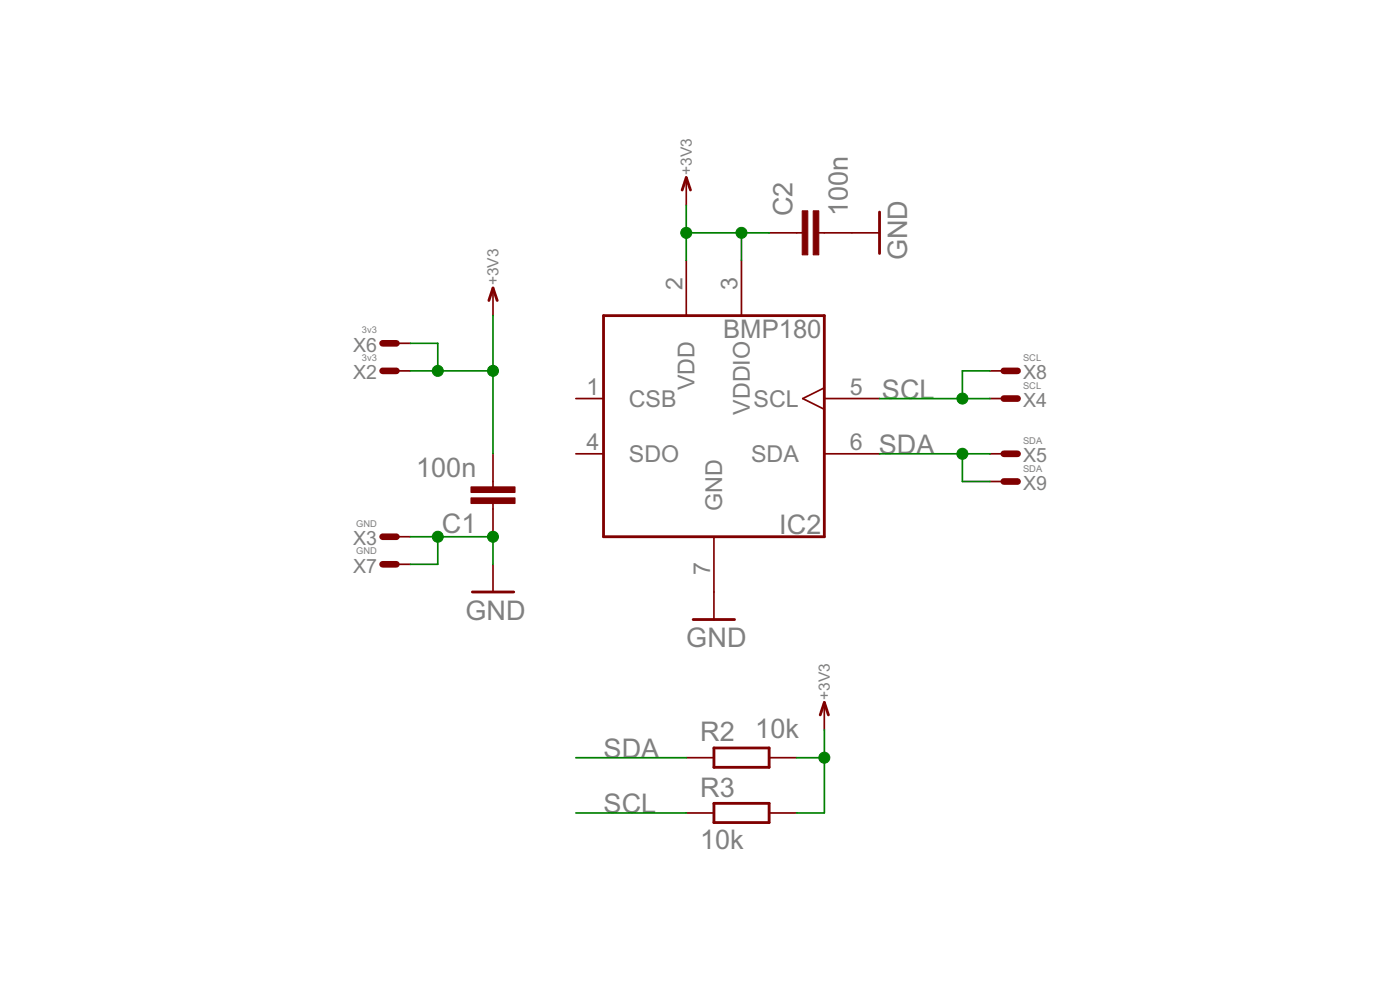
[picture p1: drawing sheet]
<?xml version="1.0" encoding="utf-8"?>
<!DOCTYPE eagle SYSTEM "eagle.dtd">
<eagle version="6.3">
<drawing>
<settings>
<setting alwaysvectorfont="no"/>
<setting verticaltext="up"/>
</settings>
<grid distance="0.1" unitdist="inch" unit="inch" style="lines" multiple="1" display="no" altdistance="0.01" altunitdist="inch" altunit="inch"/>
<schematic xreflabel="%F%N/%S.%C%R" xrefpart="/%S.%C%R">
<libraries>
<library name="Sensors">
<symbols>
<symbol name="BMP180">
<pin name="SCL" x="-15.24" y="2.54" length="middle" direction="in" function="clk"/>
<pin name="VDD" x="2.54" y="15.24" length="middle" rot="R270"/>
<pin name="VDDIO" x="-2.54" y="15.24" length="middle" rot="R270"/>
<pin name="SDA" x="-15.24" y="-2.54" length="middle"/>
<pin name="CSB" x="12.7" y="2.54" length="short" direction="nc" rot="R180"/>
<pin name="SDO" x="12.7" y="-2.54" length="short" direction="nc" rot="R180"/>
<pin name="GND" x="0" y="-15.24" length="middle" rot="R90"/>
<wire x1="-10.16" y1="10.16" x2="10.16" y2="10.16" width="0.254" layer="94"/>
<wire x1="10.16" y1="10.16" x2="10.16" y2="-10.16" width="0.254" layer="94"/>
<wire x1="10.16" y1="-10.16" x2="-10.16" y2="-10.16" width="0.254" layer="94"/>
<wire x1="-10.16" y1="-10.16" x2="-10.16" y2="10.16" width="0.254" layer="94"/>
<text x="-9.906" y="-9.906" size="1.778" layer="95">&gt;NAME</text>
<text x="-9.906" y="8.128" size="1.6764" layer="96">&gt;VALUE</text>
</symbol>
</symbols>
<devicesets>
<deviceset name="BMP180" prefix="IC" uservalue="yes">
<gates>
<gate name="G$1" symbol="BMP180" x="0" y="0"/>
</gates>
<devices>
<device name="" package="7-VELGA">
<connects>
<connect gate="G$1" pin="CSB" pad="1"/>
<connect gate="G$1" pin="GND" pad="7"/>
<connect gate="G$1" pin="SCL" pad="5"/>
<connect gate="G$1" pin="SDA" pad="6"/>
<connect gate="G$1" pin="SDO" pad="4"/>
<connect gate="G$1" pin="VDD" pad="2"/>
<connect gate="G$1" pin="VDDIO" pad="3"/>
</connects>
<technologies>
<technology name=""/>
</technologies>
</device>
</devices>
</deviceset>
</devicesets>
</library>
<library name="RCL">
<symbols>
<symbol name="C-EU">
<wire x1="0" y1="0" x2="0" y2="-0.508" width="0.1524" layer="94"/>
<wire x1="0" y1="-2.54" x2="0" y2="-2.032" width="0.1524" layer="94"/>
<text x="1.524" y="0.381" size="1.778" layer="95">&gt;NAME</text>
<text x="1.524" y="-4.699" size="1.778" layer="96">&gt;VALUE</text>
<rectangle x1="-2.032" y1="-2.032" x2="2.032" y2="-1.524" layer="94"/>
<rectangle x1="-2.032" y1="-1.016" x2="2.032" y2="-0.508" layer="94"/>
<pin name="1" x="0" y="2.54" visible="off" length="short" direction="pas" swaplevel="1" rot="R270"/>
<pin name="2" x="0" y="-5.08" visible="off" length="short" direction="pas" swaplevel="1" rot="R90"/>
</symbol>
<symbol name="R-EU">
<wire x1="-2.54" y1="-0.889" x2="2.54" y2="-0.889" width="0.254" layer="94"/>
<wire x1="2.54" y1="0.889" x2="-2.54" y2="0.889" width="0.254" layer="94"/>
<wire x1="2.54" y1="-0.889" x2="2.54" y2="0.889" width="0.254" layer="94"/>
<wire x1="-2.54" y1="-0.889" x2="-2.54" y2="0.889" width="0.254" layer="94"/>
<text x="-3.81" y="1.4986" size="1.778" layer="95">&gt;NAME</text>
<text x="-3.81" y="-3.302" size="1.778" layer="96">&gt;VALUE</text>
<pin name="2" x="5.08" y="0" visible="off" length="short" direction="pas" swaplevel="1" rot="R180"/>
<pin name="1" x="-5.08" y="0" visible="off" length="short" direction="pas" swaplevel="1"/>
</symbol>
</symbols>
<devicesets>
<deviceset name="C" prefix="C" uservalue="yes">
<gates>
<gate name="1" symbol="C-EU" x="0" y="0"/>
</gates>
<devices>
<device name="C0402" package="C0402">
<connects>
<connect gate="1" pin="1" pad="1"/>
<connect gate="1" pin="2" pad="2"/>
</connects>
<technologies>
<technology name=""/>
</technologies>
</device>
<device name="C0603" package="C0603">
<connects>
<connect gate="1" pin="1" pad="1"/>
<connect gate="1" pin="2" pad="2"/>
</connects>
<technologies>
<technology name=""/>
</technologies>
</device>
<device name="C0805" package="C0805">
<connects>
<connect gate="1" pin="1" pad="1"/>
<connect gate="1" pin="2" pad="2"/>
</connects>
<technologies>
<technology name=""/>
</technologies>
</device>
<device name="C1206" package="C1206">
<connects>
<connect gate="1" pin="1" pad="1"/>
<connect gate="1" pin="2" pad="2"/>
</connects>
<technologies>
<technology name=""/>
</technologies>
</device>
<device name="C1210" package="C1210">
<connects>
<connect gate="1" pin="1" pad="1"/>
<connect gate="1" pin="2" pad="2"/>
</connects>
<technologies>
<technology name=""/>
</technologies>
</device>
<device name="C1608" package="C1608">
<connects>
<connect gate="1" pin="1" pad="1"/>
<connect gate="1" pin="2" pad="2"/>
</connects>
<technologies>
<technology name=""/>
</technologies>
</device>
<device name="C1812" package="C1812">
<connects>
<connect gate="1" pin="1" pad="1"/>
<connect gate="1" pin="2" pad="2"/>
</connects>
<technologies>
<technology name=""/>
</technologies>
</device>
<device name="C1825" package="C1825">
<connects>
<connect gate="1" pin="1" pad="1"/>
<connect gate="1" pin="2" pad="2"/>
</connects>
<technologies>
<technology name=""/>
</technologies>
</device>
<device name="C2012" package="C2012">
<connects>
<connect gate="1" pin="1" pad="1"/>
<connect gate="1" pin="2" pad="2"/>
</connects>
<technologies>
<technology name=""/>
</technologies>
</device>
<device name="C3216" package="C3216">
<connects>
<connect gate="1" pin="1" pad="1"/>
<connect gate="1" pin="2" pad="2"/>
</connects>
<technologies>
<technology name=""/>
</technologies>
</device>
<device name="C3225" package="C3225">
<connects>
<connect gate="1" pin="1" pad="1"/>
<connect gate="1" pin="2" pad="2"/>
</connects>
<technologies>
<technology name=""/>
</technologies>
</device>
<device name="C4532" package="C4532">
<connects>
<connect gate="1" pin="1" pad="1"/>
<connect gate="1" pin="2" pad="2"/>
</connects>
<technologies>
<technology name=""/>
</technologies>
</device>
<device name="C4564" package="C4564">
<connects>
<connect gate="1" pin="1" pad="1"/>
<connect gate="1" pin="2" pad="2"/>
</connects>
<technologies>
<technology name=""/>
</technologies>
</device>
<device name="C0201" package="C0201">
<connects>
<connect gate="1" pin="1" pad="1"/>
<connect gate="1" pin="2" pad="2"/>
</connects>
<technologies>
<technology name=""/>
</technologies>
</device>
<device name="0402" package="0402">
<connects>
<connect gate="1" pin="1" pad="1"/>
<connect gate="1" pin="2" pad="2"/>
</connects>
<technologies>
<technology name=""/>
</technologies>
</device>
<device name="0603" package="0603">
<connects>
<connect gate="1" pin="1" pad="1"/>
<connect gate="1" pin="2" pad="2"/>
</connects>
<technologies>
<technology name=""/>
</technologies>
</device>
<device name="0805" package="0805">
<connects>
<connect gate="1" pin="1" pad="1"/>
<connect gate="1" pin="2" pad="2"/>
</connects>
<technologies>
<technology name=""/>
</technologies>
</device>
<device name="1206" package="1206">
<connects>
<connect gate="1" pin="1" pad="1"/>
<connect gate="1" pin="2" pad="2"/>
</connects>
<technologies>
<technology name=""/>
</technologies>
</device>
<device name="373275" package="MKT373_27,5">
<connects>
<connect gate="1" pin="1" pad="1"/>
<connect gate="1" pin="2" pad="2"/>
</connects>
<technologies>
<technology name=""/>
</technologies>
</device>
<device name="C225" package="C225-087X268">
<connects>
<connect gate="1" pin="1" pad="1"/>
<connect gate="1" pin="2" pad="2"/>
</connects>
<technologies>
<technology name=""/>
</technologies>
</device>
</devices>
</deviceset>
<deviceset name="R" prefix="R" uservalue="yes">
<gates>
<gate name="G$1" symbol="R-EU" x="0" y="0"/>
</gates>
<devices>
<device name="R0402" package="R0402">
<connects>
<connect gate="G$1" pin="1" pad="1"/>
<connect gate="G$1" pin="2" pad="2"/>
</connects>
<technologies>
<technology name=""/>
</technologies>
</device>
<device name="R0603" package="R0603">
<connects>
<connect gate="G$1" pin="1" pad="1"/>
<connect gate="G$1" pin="2" pad="2"/>
</connects>
<technologies>
<technology name=""/>
</technologies>
</device>
<device name="R0805" package="R0805">
<connects>
<connect gate="G$1" pin="1" pad="1"/>
<connect gate="G$1" pin="2" pad="2"/>
</connects>
<technologies>
<technology name=""/>
</technologies>
</device>
<device name="R0805W" package="R0805W">
<connects>
<connect gate="G$1" pin="1" pad="1"/>
<connect gate="G$1" pin="2" pad="2"/>
</connects>
<technologies>
<technology name=""/>
</technologies>
</device>
<device name="R1005" package="R1005">
<connects>
<connect gate="G$1" pin="1" pad="1"/>
<connect gate="G$1" pin="2" pad="2"/>
</connects>
<technologies>
<technology name=""/>
</technologies>
</device>
<device name="R1206" package="R1206">
<connects>
<connect gate="G$1" pin="1" pad="1"/>
<connect gate="G$1" pin="2" pad="2"/>
</connects>
<technologies>
<technology name=""/>
</technologies>
</device>
<device name="R1206W" package="R1206W">
<connects>
<connect gate="G$1" pin="1" pad="1"/>
<connect gate="G$1" pin="2" pad="2"/>
</connects>
<technologies>
<technology name=""/>
</technologies>
</device>
<device name="R1210" package="R1210">
<connects>
<connect gate="G$1" pin="1" pad="1"/>
<connect gate="G$1" pin="2" pad="2"/>
</connects>
<technologies>
<technology name=""/>
</technologies>
</device>
<device name="R1210W" package="R1210W">
<connects>
<connect gate="G$1" pin="1" pad="1"/>
<connect gate="G$1" pin="2" pad="2"/>
</connects>
<technologies>
<technology name=""/>
</technologies>
</device>
<device name="R2010" package="R2010">
<connects>
<connect gate="G$1" pin="1" pad="1"/>
<connect gate="G$1" pin="2" pad="2"/>
</connects>
<technologies>
<technology name=""/>
</technologies>
</device>
<device name="R2010W" package="R2010W">
<connects>
<connect gate="G$1" pin="1" pad="1"/>
<connect gate="G$1" pin="2" pad="2"/>
</connects>
<technologies>
<technology name=""/>
</technologies>
</device>
<device name="R2012" package="R2012">
<connects>
<connect gate="G$1" pin="1" pad="1"/>
<connect gate="G$1" pin="2" pad="2"/>
</connects>
<technologies>
<technology name=""/>
</technologies>
</device>
<device name="R2012W" package="R2012W">
<connects>
<connect gate="G$1" pin="1" pad="1"/>
<connect gate="G$1" pin="2" pad="2"/>
</connects>
<technologies>
<technology name=""/>
</technologies>
</device>
<device name="R2512" package="R2512">
<connects>
<connect gate="G$1" pin="1" pad="1"/>
<connect gate="G$1" pin="2" pad="2"/>
</connects>
<technologies>
<technology name=""/>
</technologies>
</device>
<device name="R2512W" package="R2512W">
<connects>
<connect gate="G$1" pin="1" pad="1"/>
<connect gate="G$1" pin="2" pad="2"/>
</connects>
<technologies>
<technology name=""/>
</technologies>
</device>
<device name="R3216" package="R3216">
<connects>
<connect gate="G$1" pin="1" pad="1"/>
<connect gate="G$1" pin="2" pad="2"/>
</connects>
<technologies>
<technology name=""/>
</technologies>
</device>
<device name="R3216W" package="R3216W">
<connects>
<connect gate="G$1" pin="1" pad="1"/>
<connect gate="G$1" pin="2" pad="2"/>
</connects>
<technologies>
<technology name=""/>
</technologies>
</device>
<device name="R3225" package="R3225">
<connects>
<connect gate="G$1" pin="1" pad="1"/>
<connect gate="G$1" pin="2" pad="2"/>
</connects>
<technologies>
<technology name=""/>
</technologies>
</device>
<device name="R3225W" package="R3225W">
<connects>
<connect gate="G$1" pin="1" pad="1"/>
<connect gate="G$1" pin="2" pad="2"/>
</connects>
<technologies>
<technology name=""/>
</technologies>
</device>
<device name="R0201" package="R0201">
<connects>
<connect gate="G$1" pin="1" pad="1"/>
<connect gate="G$1" pin="2" pad="2"/>
</connects>
<technologies>
<technology name=""/>
</technologies>
</device>
<device name="0603" package="0603">
<connects>
<connect gate="G$1" pin="1" pad="1"/>
<connect gate="G$1" pin="2" pad="2"/>
</connects>
<technologies>
<technology name=""/>
</technologies>
</device>
<device name="0805" package="0805">
<connects>
<connect gate="G$1" pin="1" pad="1"/>
<connect gate="G$1" pin="2" pad="2"/>
</connects>
<technologies>
<technology name=""/>
</technologies>
</device>
<device name="1206" package="1206">
<connects>
<connect gate="G$1" pin="1" pad="1"/>
<connect gate="G$1" pin="2" pad="2"/>
</connects>
<technologies>
<technology name=""/>
</technologies>
</device>
<device name="0402" package="0402">
<connects>
<connect gate="G$1" pin="1" pad="1"/>
<connect gate="G$1" pin="2" pad="2"/>
</connects>
<technologies>
<technology name=""/>
</technologies>
</device>
</devices>
</deviceset>
</devicesets>
</library>
<library name="supply1">
<symbols>
<symbol name="GND">
<wire x1="-1.905" y1="0" x2="1.905" y2="0" width="0.254" layer="94"/>
<text x="-2.54" y="-2.54" size="1.778" layer="96">&gt;VALUE</text>
<pin name="GND" x="0" y="2.54" visible="off" length="short" direction="sup" rot="R270"/>
</symbol>
<symbol name="+3V3">
<wire x1="0.381" y1="-1.143" x2="0" y2="0" width="0.254" layer="94"/>
<wire x1="0" y1="0" x2="-0.381" y2="-1.143" width="0.254" layer="94"/>
<text x="0.508" y="0.254" size="1.016" layer="96" rot="R90">&gt;VALUE</text>
<pin name="+3V3" x="0" y="-2.54" visible="off" length="short" direction="sup" rot="R90"/>
</symbol>
</symbols>
<devicesets>
<deviceset name="GND" prefix="GND">
<gates>
<gate name="1" symbol="GND" x="0" y="0"/>
</gates>
<devices>
<device name="">
<technologies>
<technology name=""/>
</technologies>
</device>
</devices>
</deviceset>
<deviceset name="+3V3" prefix="+3V3">
<gates>
<gate name="G$1" symbol="+3V3" x="0" y="0"/>
</gates>
<devices>
<device name="">
<technologies>
<technology name=""/>
</technologies>
</device>
</devices>
</deviceset>
</devicesets>
</library>
<library name="Conn">
<symbols>
<symbol name="MV">
<wire x1="1.27" y1="0" x2="0" y2="0" width="0.6096" layer="94"/>
<text x="-0.508" y="0.508" size="1.27" layer="95" rot="R180">&gt;NAME</text>
<text x="-0.508" y="1.524" size="0.6096" layer="96" rot="R180">&gt;VALUE</text>
<pin name="S" x="2.54" y="0" visible="off" length="short" direction="pas" rot="R180"/>
</symbol>
</symbols>
<devicesets>
<deviceset name="WIREPAD" prefix="X" uservalue="yes">
<gates>
<gate name="1" symbol="MV" x="0" y="0"/>
</gates>
<devices>
<device name="T1.6/0.6" package="T1.6/0.6">
<connects>
<connect gate="1" pin="S" pad="1"/>
</connects>
<technologies>
<technology name=""/>
</technologies>
</device>
<device name="T1.6/0.9" package="T1.6/0.9">
<connects>
<connect gate="1" pin="S" pad="1"/>
</connects>
<technologies>
<technology name=""/>
</technologies>
</device>
<device name="T2.15/1.0" package="T2.15/1.0">
<connects>
<connect gate="1" pin="S" pad="1"/>
</connects>
<technologies>
<technology name=""/>
</technologies>
</device>
<device name="T2.54/0.8" package="T2.54/0.8">
<connects>
<connect gate="1" pin="S" pad="1"/>
</connects>
<technologies>
<technology name=""/>
</technologies>
</device>
<device name="T2.54/0.9" package="T2.54/0.9">
<connects>
<connect gate="1" pin="S" pad="1"/>
</connects>
<technologies>
<technology name=""/>
</technologies>
</device>
<device name="T2.54/1.0" package="T2.54/1.0">
<connects>
<connect gate="1" pin="S" pad="1"/>
</connects>
<technologies>
<technology name=""/>
</technologies>
</device>
<device name="T2.54/1.1" package="T2.54/1.1">
<connects>
<connect gate="1" pin="S" pad="1"/>
</connects>
<technologies>
<technology name=""/>
</technologies>
</device>
<device name="T3.17/1.1" package="T3.17/1.1">
<connects>
<connect gate="1" pin="S" pad="1"/>
</connects>
<technologies>
<technology name=""/>
</technologies>
</device>
<device name="T3.17/1.2" package="T3.17/1.2">
<connects>
<connect gate="1" pin="S" pad="1"/>
</connects>
<technologies>
<technology name=""/>
</technologies>
</device>
<device name="T3.17/1.3" package="T3.17/1.3">
<connects>
<connect gate="1" pin="S" pad="1"/>
</connects>
<technologies>
<technology name=""/>
</technologies>
</device>
<device name="T3.81/1.1" package="T3.81/1.1">
<connects>
<connect gate="1" pin="S" pad="1"/>
</connects>
<technologies>
<technology name=""/>
</technologies>
</device>
<device name="T3.81/1.3" package="T3.81/1.3">
<connects>
<connect gate="1" pin="S" pad="1"/>
</connects>
<technologies>
<technology name=""/>
</technologies>
</device>
<device name="T3.81/1.4" package="T3.81/1.4">
<connects>
<connect gate="1" pin="S" pad="1"/>
</connects>
<technologies>
<technology name=""/>
</technologies>
</device>
<device name="T4.16/1.6" package="T4.16/1.6">
<connects>
<connect gate="1" pin="S" pad="1"/>
</connects>
<technologies>
<technology name=""/>
</technologies>
</device>
<device name="S5.0/1.8" package="S5.0/1.8">
<connects>
<connect gate="1" pin="S" pad="1"/>
</connects>
<technologies>
<technology name=""/>
</technologies>
</device>
<device name="S5.08/2.54" package="S5.08/2.54">
<connects>
<connect gate="1" pin="S" pad="1"/>
</connects>
<technologies>
<technology name=""/>
</technologies>
</device>
<device name="S2.54/1.27" package="S2.54/1.27">
<connects>
<connect gate="1" pin="S" pad="1"/>
</connects>
<technologies>
<technology name=""/>
</technologies>
</device>
<device name="T1.8/1.0" package="T1.8/1.0">
<connects>
<connect gate="1" pin="S" pad="1"/>
</connects>
<technologies>
<technology name=""/>
</technologies>
</device>
<device name="T1.0/0.6" package="T1.0/0.6">
<connects>
<connect gate="1" pin="S" pad="1"/>
</connects>
<technologies>
<technology name=""/>
</technologies>
</device>
<device name="T1.02/0.5L" package="T1.02/0.5L">
<connects>
<connect gate="1" pin="S" pad="1"/>
</connects>
<technologies>
<technology name=""/>
</technologies>
</device>
<device name="T1.4/0.7L" package="T1.4/0.7L">
<connects>
<connect gate="1" pin="S" pad="1"/>
</connects>
<technologies>
<technology name=""/>
</technologies>
</device>
<device name="T1.6/0.8L" package="T1.6/0.8L">
<connects>
<connect gate="1" pin="S" pad="P$1"/>
</connects>
<technologies>
<technology name=""/>
</technologies>
</device>
<device name="R" package="S1.27R">
<connects>
<connect gate="1" pin="S" pad="1"/>
</connects>
<technologies>
<technology name=""/>
</technologies>
</device>
<device name="S2.0/1.5" package="S2.0/1.5">
<connects>
<connect gate="1" pin="S" pad="1"/>
</connects>
<technologies>
<technology name=""/>
</technologies>
</device>
<device name="S2.0/0.8" package="S2.0/0.8">
<connects>
<connect gate="1" pin="S" pad="P$1"/>
</connects>
<technologies>
<technology name=""/>
</technologies>
</device>
<device name="S1.6/0.8" package="S1.6/0.8">
<connects>
<connect gate="1" pin="S" pad="W"/>
</connects>
<technologies>
<technology name=""/>
</technologies>
</device>
<device name="S2.0/1.0" package="S2.0/1.0">
<connects>
<connect gate="1" pin="S" pad="1"/>
</connects>
<technologies>
<technology name=""/>
</technologies>
</device>
<device name="S3.5/1.0" package="S3.5/1.0">
<connects>
<connect gate="1" pin="S" pad="1"/>
</connects>
<technologies>
<technology name=""/>
</technologies>
</device>
<device name="T4.3/8" package="T4.3/8">
<connects>
<connect gate="1" pin="S" pad="P$1"/>
</connects>
<technologies>
<technology name=""/>
</technologies>
</device>
<device name="T2.3/1.5" package="T2.3/1.5">
<connects>
<connect gate="1" pin="S" pad="P$1"/>
</connects>
<technologies>
<technology name=""/>
</technologies>
</device>
<device name="T2.0/1.2" package="T2.0/1.2">
<connects>
<connect gate="1" pin="S" pad="P$1"/>
</connects>
<technologies>
<technology name=""/>
</technologies>
</device>
</devices>
</deviceset>
</devicesets>
</library>
</libraries>
<attributes>
</attributes>
<variantdefs>
</variantdefs>
<classes>
<class number="0" name="default" width="0" drill="0">
</class>
</classes>
<parts>
<part name="C1" library="RCL" deviceset="C" device="0603" value="100n"/>
<part name="GND1" library="supply1" deviceset="GND" device=""/>
<part name="+3V1" library="supply1" deviceset="+3V3" device=""/>
<part name="R2" library="RCL" deviceset="R" device="0603" value="10k"/>
<part name="R3" library="RCL" deviceset="R" device="0603" value="10k"/>
<part name="+3V3" library="supply1" deviceset="+3V3" device=""/>
<part name="X2" library="Conn" deviceset="WIREPAD" device="T1.6/0.9" value="3v3"/>
<part name="X3" library="Conn" deviceset="WIREPAD" device="T1.6/0.9" value="GND"/>
<part name="X4" library="Conn" deviceset="WIREPAD" device="T1.6/0.9" value="SCL"/>
<part name="X5" library="Conn" deviceset="WIREPAD" device="T1.6/0.9" value="SDA"/>
<part name="X6" library="Conn" deviceset="WIREPAD" device="T1.6/0.9" value="3v3"/>
<part name="X7" library="Conn" deviceset="WIREPAD" device="T1.6/0.9" value="GND"/>
<part name="X8" library="Conn" deviceset="WIREPAD" device="T1.6/0.9" value="SCL"/>
<part name="X9" library="Conn" deviceset="WIREPAD" device="T1.6/0.9" value="SDA"/>
<part name="IC2" library="Sensors" deviceset="BMP180" device="" value="BMP180"/>
<part name="GND2" library="supply1" deviceset="GND" device=""/>
<part name="+3V2" library="supply1" deviceset="+3V3" device=""/>
<part name="C2" library="RCL" deviceset="C" device="0603" value="100n"/>
<part name="GND3" library="supply1" deviceset="GND" device=""/>
</parts>
<sheets>
<sheet>
<plain>
</plain>
<instances>
<instance part="C1" gate="1" x="15.24" y="27.94" rot="R180"/>
<instance part="GND1" gate="1" x="15.24" y="20.32"/>
<instance part="+3V1" gate="G$1" x="15.24" y="48.26"/>
<instance part="R2" gate="G$1" x="38.1" y="5.08" smashed="yes">
<attribute name="NAME" x="34.29" y="6.5786" size="1.778" layer="95"/>
<attribute name="VALUE" x="39.37" y="6.858" size="1.778" layer="96"/>
</instance>
<instance part="R3" gate="G$1" x="38.1" y="0"/>
<instance part="+3V3" gate="G$1" x="45.72" y="10.16"/>
<instance part="X2" gate="1" x="5.08" y="40.64"/>
<instance part="X3" gate="1" x="5.08" y="25.4"/>
<instance part="X4" gate="1" x="63.5" y="38.1" rot="MR0"/>
<instance part="X5" gate="1" x="63.5" y="33.02" rot="MR0"/>
<instance part="X6" gate="1" x="5.08" y="43.18"/>
<instance part="X7" gate="1" x="5.08" y="22.86"/>
<instance part="X8" gate="1" x="63.5" y="40.64" rot="MR0"/>
<instance part="X9" gate="1" x="63.5" y="30.48" rot="MR0"/>
<instance part="IC2" gate="G$1" x="35.56" y="35.56" rot="MR0"/>
<instance part="GND2" gate="1" x="35.56" y="17.78"/>
<instance part="+3V2" gate="G$1" x="33.02" y="58.42"/>
<instance part="C2" gate="1" x="43.18" y="53.34" rot="R90"/>
<instance part="GND3" gate="1" x="50.8" y="53.34" rot="R90"/>
</instances>
<busses>
</busses>
<nets>
<net name="GND" class="0">
<segment>
<pinref part="C1" gate="1" pin="1"/>
<pinref part="GND1" gate="1" pin="GND"/>
<wire x1="15.24" y1="22.86" x2="15.24" y2="25.4" width="0.1524" layer="91"/>
<junction x="15.24" y="25.4"/>
<pinref part="X3" gate="1" pin="S"/>
<wire x1="7.62" y1="25.4" x2="10.16" y2="25.4" width="0.1524" layer="91"/>
<pinref part="X7" gate="1" pin="S"/>
<wire x1="10.16" y1="25.4" x2="15.24" y2="25.4" width="0.1524" layer="91"/>
<wire x1="7.62" y1="22.86" x2="10.16" y2="22.86" width="0.1524" layer="91"/>
<wire x1="10.16" y1="22.86" x2="10.16" y2="25.4" width="0.1524" layer="91"/>
<junction x="10.16" y="25.4"/>
</segment>
<segment>
<pinref part="IC2" gate="G$1" pin="GND"/>
<pinref part="GND2" gate="1" pin="GND"/>
</segment>
<segment>
<pinref part="C2" gate="1" pin="2"/>
<pinref part="GND3" gate="1" pin="GND"/>
</segment>
</net>
<net name="+3V3" class="0">
<segment>
<pinref part="C1" gate="1" pin="2"/>
<wire x1="15.24" y1="40.64" x2="15.24" y2="33.02" width="0.1524" layer="91"/>
<pinref part="+3V1" gate="G$1" pin="+3V3"/>
<wire x1="15.24" y1="45.72" x2="15.24" y2="40.64" width="0.1524" layer="91"/>
<junction x="15.24" y="40.64"/>
<pinref part="X2" gate="1" pin="S"/>
<wire x1="7.62" y1="40.64" x2="10.16" y2="40.64" width="0.1524" layer="91"/>
<pinref part="X6" gate="1" pin="S"/>
<wire x1="10.16" y1="40.64" x2="15.24" y2="40.64" width="0.1524" layer="91"/>
<wire x1="7.62" y1="43.18" x2="10.16" y2="43.18" width="0.1524" layer="91"/>
<wire x1="10.16" y1="43.18" x2="10.16" y2="40.64" width="0.1524" layer="91"/>
<junction x="10.16" y="40.64"/>
</segment>
<segment>
<pinref part="R3" gate="G$1" pin="2"/>
<pinref part="+3V3" gate="G$1" pin="+3V3"/>
<wire x1="43.18" y1="0" x2="45.72" y2="0" width="0.1524" layer="91"/>
<wire x1="45.72" y1="0" x2="45.72" y2="5.08" width="0.1524" layer="91"/>
<pinref part="R2" gate="G$1" pin="2"/>
<wire x1="45.72" y1="5.08" x2="45.72" y2="7.62" width="0.1524" layer="91"/>
<wire x1="43.18" y1="5.08" x2="45.72" y2="5.08" width="0.1524" layer="91"/>
<junction x="45.72" y="5.08"/>
</segment>
<segment>
<pinref part="+3V2" gate="G$1" pin="+3V3"/>
<pinref part="IC2" gate="G$1" pin="VDD"/>
<wire x1="33.02" y1="55.88" x2="33.02" y2="53.34" width="0.1524" layer="91"/>
<pinref part="IC2" gate="G$1" pin="VDDIO"/>
<wire x1="33.02" y1="53.34" x2="33.02" y2="50.8" width="0.1524" layer="91"/>
<wire x1="38.1" y1="50.8" x2="38.1" y2="53.34" width="0.1524" layer="91"/>
<wire x1="38.1" y1="53.34" x2="33.02" y2="53.34" width="0.1524" layer="91"/>
<junction x="33.02" y="53.34"/>
<pinref part="C2" gate="1" pin="1"/>
<wire x1="40.64" y1="53.34" x2="38.1" y2="53.34" width="0.1524" layer="91"/>
<junction x="38.1" y="53.34"/>
</segment>
</net>
<net name="SDA" class="0">
<segment>
<wire x1="22.86" y1="5.08" x2="33.02" y2="5.08" width="0.1524" layer="91"/>
<label x="25.4" y="5.08" size="1.778" layer="95"/>
<pinref part="R2" gate="G$1" pin="1"/>
</segment>
<segment>
<wire x1="50.8" y1="33.02" x2="58.42" y2="33.02" width="0.1524" layer="91"/>
<label x="55.88" y="33.02" size="1.778" layer="95" rot="MR0"/>
<pinref part="X5" gate="1" pin="S"/>
<pinref part="X9" gate="1" pin="S"/>
<wire x1="58.42" y1="33.02" x2="60.96" y2="33.02" width="0.1524" layer="91"/>
<wire x1="60.96" y1="30.48" x2="58.42" y2="30.48" width="0.1524" layer="91"/>
<wire x1="58.42" y1="30.48" x2="58.42" y2="33.02" width="0.1524" layer="91"/>
<junction x="58.42" y="33.02"/>
<pinref part="IC2" gate="G$1" pin="SDA"/>
</segment>
</net>
<net name="SCL" class="0">
<segment>
<wire x1="22.86" y1="0" x2="33.02" y2="0" width="0.1524" layer="91"/>
<label x="25.4" y="0" size="1.778" layer="95"/>
<pinref part="R3" gate="G$1" pin="1"/>
</segment>
<segment>
<wire x1="50.8" y1="38.1" x2="58.42" y2="38.1" width="0.1524" layer="91"/>
<label x="55.88" y="38.1" size="1.778" layer="95" rot="MR0"/>
<pinref part="X4" gate="1" pin="S"/>
<pinref part="X8" gate="1" pin="S"/>
<wire x1="58.42" y1="38.1" x2="60.96" y2="38.1" width="0.1524" layer="91"/>
<wire x1="60.96" y1="40.64" x2="58.42" y2="40.64" width="0.1524" layer="91"/>
<wire x1="58.42" y1="40.64" x2="58.42" y2="38.1" width="0.1524" layer="91"/>
<junction x="58.42" y="38.1"/>
<pinref part="IC2" gate="G$1" pin="SCL"/>
</segment>
</net>
</nets>
</sheet>
</sheets>
</schematic>
</drawing>
</eagle>
